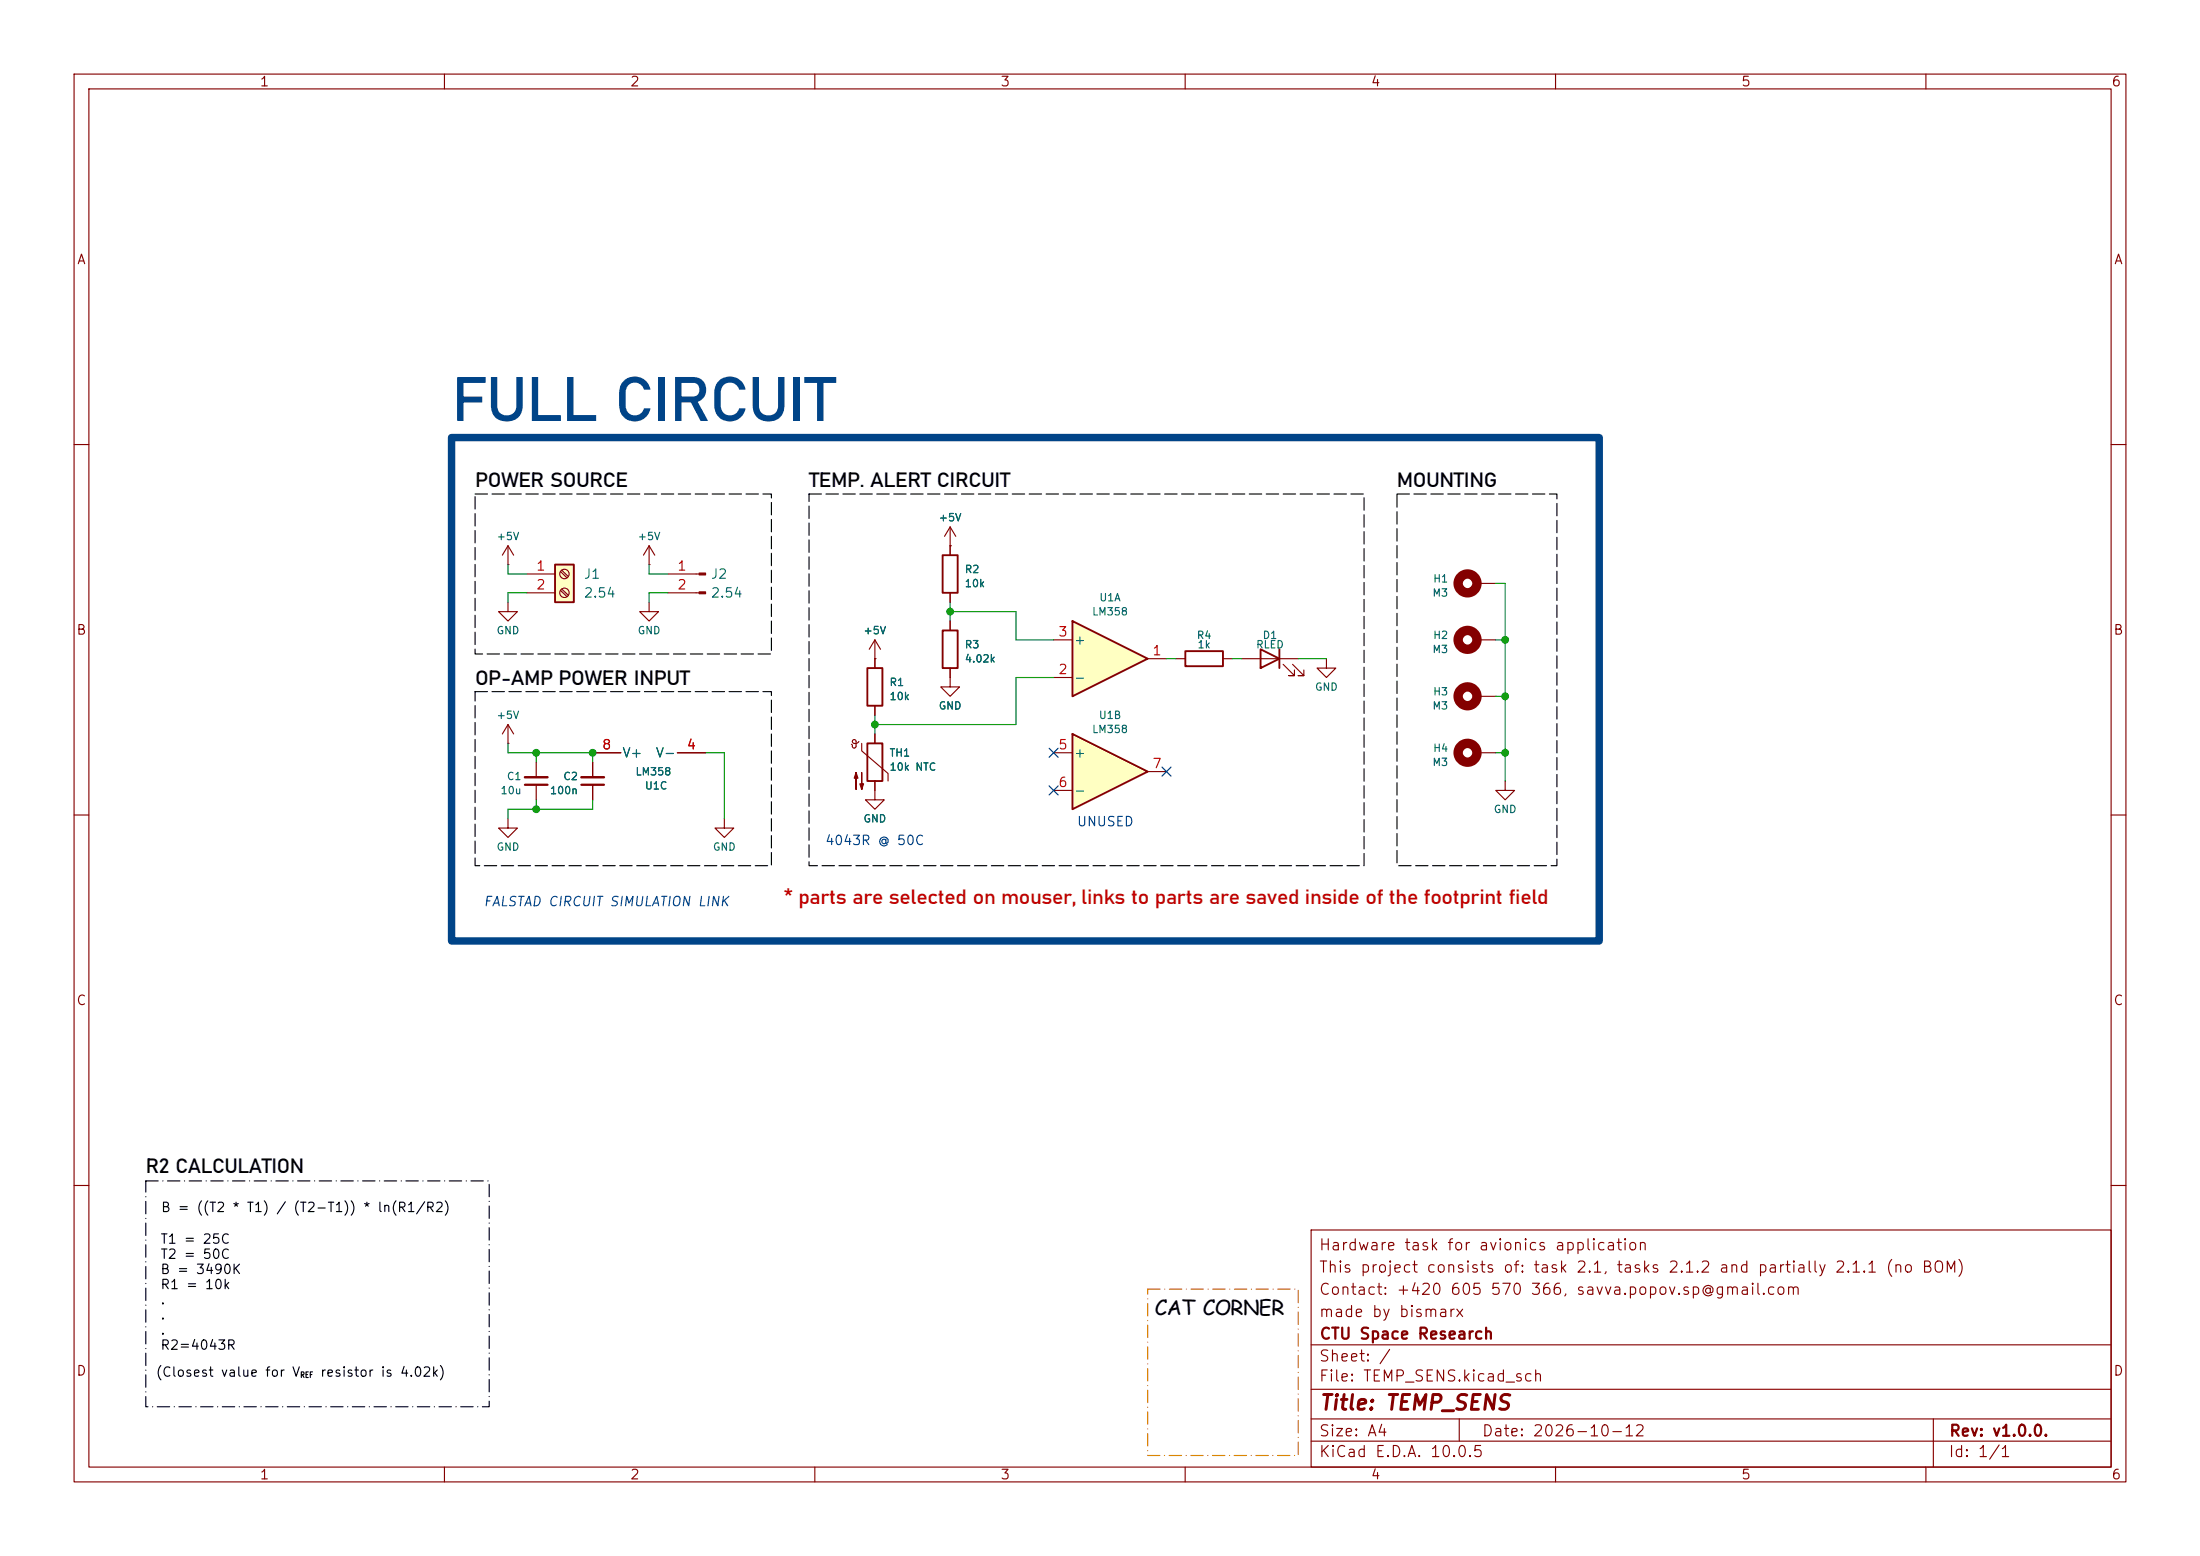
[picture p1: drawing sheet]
<svg xmlns="http://www.w3.org/2000/svg" width="297mm" height="210mm" viewBox="0 0 297 210" stroke-linecap="round" stroke-linejoin="round" font-family="sans-serif">
<g fill="none" stroke="#840000" stroke-width=".15">
<path d="M10 10h277v190h-277zM12 12h273v186h-273zM60 10v2M110 10v2M160 10v2M210 10v2M260 10v2M10 60h2M128.3 73.7v1.2M285 60h2M68.6 97.8l.7 1.3M68.6 97.8l-.8 1.3"/>
<path d="M68.6 97.8v2.5M128.3 80v1.3M10 110h2M68.6 100.3h.1M285 110h2M10 160h2M177 166h108v32h-108zM285 160h2M60 198v2M110 198v2M160 198v2M177 194.5h108"/>
<path d="M177 191.5h108M177 187.5h108M177 181.5h108M197 191.5v3M210 198v2M260 198v2M261 191.5v6.5"/>
</g>
<path d="M127.3 74.9h2v5.1h-2z" fill="none" stroke="#840000" stroke-width=".25"/>
<path d="M74.9 76.2h2.6v5.1h-2.6z" fill="#ffffc2"/>
<path d="M74.9 76.2h2.6v5.1h-2.6z" fill="none" stroke="#840000" stroke-width=".25"/>
<g fill="none" stroke="#840000" stroke-width=".15">
<path d="M71.1 77.5h3.8M75.7 77.1l.8 .9M75.7 79.7l.8 .8M75.8 77l.9 .8M75.8 79.5l.9 .8M71.1 80h3.8"/>
<circle cx="76.2" cy="77.5" r=".63"/>
<circle cx="76.2" cy="80" r=".63"/>
</g>
<path d="M144.8 99.1l10.1 5-10.1 5.1z" fill="#ffffc2"/>
<path d="M144.8 99.1l10.1 5-10.1 5.1z" fill="none" stroke="#840000" stroke-width=".25"/>
<path d="M128.3 73.7h.1M128.3 71.1l-.8 1.3M128.3 71.1l.7 1.3M128.3 71.1v2.6M97.8 110.5v1.3h1.3l-1.3 1.2-1.3-1.2h1.3M142.2 101.6h2.6M142.2 106.7h2.6M154.9 104.1h2.6" fill="none" stroke="#840000" stroke-width=".15"/>
<path d="M144.8 83.8l10.1 5.1-10.1 5.1z" fill="#ffffc2"/>
<path d="M117.1 90.2h2v5.1h-2zM127.3 85.1h2v5.1h-2zM144.8 83.8l10.1 5.1-10.1 5.1zM160 87.9h5.1v2h-5.1zM170.2 87.6l2.5 1.3-2.5 1.3zM172.7 87.6v2.6M117.1 100.3h2v5.1h-2z" fill="none" stroke="#840000" stroke-width=".25"/>
<g fill="none" stroke="#840000" stroke-width=".15">
<path d="M68.6 76.2h.1M68.6 73.7l.7 1.2M68.6 73.7l-.8 1.2M68.6 73.7v2.5M87.6 76.2h.1M87.6 73.7l.8 1.2M87.6 73.7l-.7 1.2M87.6 73.7v2.5M90.2 77.5h4.2M128.3 73.7h.1M128.3 73.7v1.2M199.4 78.7h2.5"/>
<path d="M68.6 81.3v1.3h-1.3l1.3 1.2 1.2-1.2h-1.2M87.6 81.3v1.3h-1.2l1.2 1.2 1.3-1.2h-1.3M90.2 80h4.2M118.1 88.9h.1M118.1 86.4v3.8M118.1 95.3v1.2M118.1 99.1v1.2M118.1 86.4l-.8 1.2M118.1 86.4l.8 1.2M128.3 90.2v2.5h1.2l-1.2 1.3-1.3-1.3h1.3M128.3 80v1.3M128.3 83.8v1.3"/>
<path d="M142.2 91.4h2.6M142.2 86.4h2.6M154.9 88.9h2.6M158.7 88.9h1.3M165.1 88.9h1.3M167.6 88.9h7.7M173.2 89.7l1.6 1.5h-.8h.8v-.8M174.5 89.7l1.5 1.5h-.7h.7v-.8M179.1 88.9v1.3h1.2l-1.2 1.2-1.3-1.2h1.3M199.4 86.4h2.5M199.4 94h2.5M68.6 110.5v1.3h-1.3l1.3 1.2 1.2-1.2h-1.2"/>
<path d="M72.4 102.9v2M72.4 105.9v2.1M80 101.6h3.8M80 102.9v2M80 105.9v2.1M91.4 101.6h3.8M114.9 100.5l.2 .1v.3l.2 .1M115.6 100.1v.7l-.3 .2M115.6 100.1l-.2-.3-.2 .1-.1 .2 .2 .2a.59 .59 0 0 0 .7-.2M116.3 100.3v1l3.6 3.1v1M118.1 105.4v2.6h1.3l-1.3 1.2-1.3-1.2h1.3M199.4 101.6h2.5"/>
<path d="M203.2 105.4v1.3h-1.3l1.3 1.3 1.3-1.3h-1.3"/>
</g>
<g fill="none" stroke="#840000" stroke-width="1.3">
<circle cx="198.1" cy="78.7" r="1.27"/>
<circle cx="198.1" cy="86.4" r="1.27"/>
<circle cx="198.1" cy="94" r="1.27"/>
<circle cx="198.1" cy="101.6" r="1.27"/>
</g>
<path d="M70.9 105.9h3M78.5 105.9h3" fill="none" stroke="#840000" stroke-width=".3"/>
<path d="M70.9 104.9h3M78.5 104.9h3" fill="none" stroke="#840000" stroke-width=".33"/>
<g fill="#840000" stroke="#840000" stroke-width=".15">
<path d="M94.4 77.3h.8v.3h-.8z"/>
<path d="M94.4 79.9h.8v.2h-.8z"/>
<path d="M115.6 104.3l.2 .7h-.5l.3-.7v2.3z"/>
<path d="M116.3 104.3v2.3l-.2-.8h.5l-.3 .8z"/>
</g>
<g fill="none" stroke="#009600" stroke-width=".15">
<path d="M68.6 76.2v1.3h2.5M87.6 76.2v1.3h2.6M201.9 78.7h1.3v26.7M71.1 80h-2.5v1.3M90.2 80h-2.6v1.3M118.1 96.5v2.6M128.3 82.6h8.9v3.8h5M128.3 81.3v2.5M142.2 91.4h-5v6.4h-19.1M157.5 88.9h1.2M166.4 88.9h1.2M175.3 88.9h3.8"/>
<path d="M201.9 86.4h1.3M201.9 94h1.3M68.6 100.3v1.3h11.4v1.3M72.4 101.6v1.3M72.4 108v1.2M80 108v1.2h-11.4v1.3M95.2 101.6h2.6v8.9M201.9 101.6h1.3"/>
</g>
<path d="M141.6 101l1.2 1.2M141.6 106.1l1.2 1.2M142.8 101l-1.2 1.2M142.8 106.1l-1.2 1.2M156.9 103.5l1.2 1.2M158.1 103.5l-1.2 1.2" fill="none" stroke="#000084" stroke-width=".15"/>
<path d="M154.9 174h20.4v22.4h-20.4z" fill="none" stroke="#dd8500" stroke-width=".15" stroke-dasharray="1.7 .6 0 .6"/>
<path d="M64.1 66.7h40v21.6h-40zM109.2 66.7h74.9v50.1h-74.9zM188.6 66.7h21.6v50.1h-21.6zM64.1 93.3h40v23.5h-40z" fill="none" stroke="#000" stroke-width=".15" stroke-dasharray="1.7 .6"/>
<path d="M19.7 159.4h46.3v30.5h-46.3z" fill="none" stroke="#000" stroke-width=".15" stroke-dasharray="1.7 .6 0 .6"/>
<path d="M61 59.1h154.9v67.9h-154.9z" fill="none" stroke="#048" stroke-width="1"/>
<g fill="#009600" stroke="#009600" stroke-width=".14">
<circle cx="118.1" cy="97.8" r=".46"/>
<circle cx="128.3" cy="82.6" r=".46"/>
<circle cx="72.4" cy="109.2" r=".46"/>
<circle cx="80" cy="101.6" r=".46"/>
<circle cx="72.4" cy="101.6" r=".46"/>
<circle cx="203.2" cy="101.6" r=".46"/>
<circle cx="203.2" cy="86.4" r=".46"/>
<circle cx="203.2" cy="94" r=".46"/>
</g>
<text font-size="8.4" fill="#048" x="61" y="56.8">FULL CIRCUIT</text>
<g font-size="2.8">
<text x="64.1" y="65.8">POWER SOURCE</text>
<text x="109.2" y="65.8">TEMP. ALERT CIRCUIT</text>
<text x="188.6" y="65.8">MOUNTING</text>
<text x="64.1" y="92.4">OP-AMP POWER INPUT</text>
<text x="19.7" y="158.3">R2 CALCULATION</text>
<text x="155.9" y="177.5">CAT CORNER</text>
</g>
<text font-size="2.8" fill="#c20000" x="105.8" y="122.1">* parts are selected on mouser, links to parts are saved inside of the footprint field</text>
<text font-size="2" fill="#840000" x="178" y="190.8">Title: TEMP_SENS</text>
<g font-size="1.5" fill="#840000">
<text x="178" y="172.1">This project consists of: task 2.1, tasks 2.1.2 and partially 2.1.1 (no BOM)</text>
<text x="178" y="169.1">Hardware task for avionics application</text>
<text x="178" y="178.1">made by bismarx</text>
<text x="178" y="175.1">Contact: +420 605 570 366, savva.popov.sp@gmail.com</text>
<text x="178" y="184.1">Sheet: /</text>
<text x="178" y="181.1">CTU Space Research</text>
<text x="178" y="186.8">File: TEMP_SENS.kicad_sch</text>
<text x="178" y="197">KiCad E.D.A. 10.0.5</text>
<text x="178" y="194.2">Size: A4</text>
<text x="200" y="194.2">Date: 2026-10-12</text>
<text x="263" y="197">Id: 1/1</text>
<text x="263" y="194.2">Rev: v1.0.0.</text>
</g>
<g font-size="1.3" fill="#840000">
<text x="35" y="12">1</text>
<text x="85" y="12">2</text>
<text x="135" y="12">3</text>
<text x="185" y="12">4</text>
<text x="235" y="12">5</text>
<text x="285" y="12">6</text>
<text x="10.3" y="36">A</text>
<text x="285.3" y="36">A</text>
<text x="10.2" y="86">B</text>
<text x="285.2" y="86">B</text>
<text x="10.2" y="136">C</text>
<text x="285.2" y="136">C</text>
<text x="10.2" y="186">D</text>
<text x="285.2" y="186">D</text>
<text x="35" y="200">1</text>
<text x="85" y="200">2</text>
<text x="135" y="200">3</text>
<text x="185" y="200">4</text>
<text x="235" y="200">5</text>
<text x="285" y="200">6</text>
</g>
<g font-size="1.3" fill="#a90000">
<text x="72.3" y="77.3">1</text>
<text x="91.3" y="77.3">1</text>
<text x="72.3" y="79.9">2</text>
<text x="91.3" y="79.9">2</text>
<text x="142.8" y="86.2">3</text>
<text x="155.5" y="88.8">1</text>
<text x="142.8" y="91.3">2</text>
<text x="81.2" y="101.5">8</text>
<text x="92.6" y="101.5">4</text>
<text x="142.8" y="101.5">5</text>
<text x="142.8" y="106.5">6</text>
<text x="155.5" y="104">7</text>
</g>
<g font-size="1.3" fill="#006464">
<text x="78.7" y="78.4">J1</text>
<text x="78.7" y="81">2.54</text>
<text x="95.9" y="78.4">J2</text>
<text x="95.9" y="81">2.54</text>
<text x="144.9" y="87.3">+</text>
<text x="144.9" y="92.4">-</text>
<text x="83.9" y="102.6">V+</text>
<text x="88.4" y="102.6">V-</text>
<text x="144.9" y="102.6">+</text>
<text x="144.9" y="107.6">-</text>
</g>
<g font-size="1.3" fill="#0000c2">
<text x="145.3" y="111.8">UNUSED</text>
<text x="111.3" y="114.4">4043R @ 50C</text>
</g>
<text font-size="1.3" fill="#00f" x="65.2" y="122.6">FALSTAD CIRCUIT SIMULATION LINK</text>
<g font-size="1.3">
<text x="21.6" y="163.9">B = ((T2 * T1) / (T2-T1)) * ln(R1/R2)</text>
<text x="21.6" y="168.2">T1 = 25C</text>
<text x="21.6" y="170.2">T2 = 50C</text>
<text x="21.6" y="172.3">B = 3490K</text>
<text x="21.6" y="174.3">R1 = 10k</text>
<text x="21.6" y="176.4">.</text>
<text x="21.6" y="178.4">.</text>
<text x="21.6" y="180.5">.</text>
<text x="21.6" y="182.5">R2=4043R</text>
<text x="20.9" y="186.1">(Closest value for V</text>
<text x="43.1" y="186.1">resistor is 4.02k)</text>
</g>
<g font-size="1" fill="#006464">
<text x="126.6" y="70.6">+5V</text>
<text x="67" y="73.1">+5V</text>
<text x="86" y="73.1">+5V</text>
<text x="130.2" y="77.6">R2</text>
<text x="130.2" y="79.5">10k</text>
<text x="147.4" y="83.3">LM358</text>
<text x="148.3" y="81.4">U1A</text>
<text x="193.3" y="80.8">M3</text>
<text x="193.4" y="78.9">H1</text>
<text x="67" y="85.8">GND</text>
<text x="86" y="85.8">GND</text>
<text x="116.5" y="85.8">+5V</text>
<text x="130.2" y="87.8">R3</text>
<text x="130.2" y="89.7">4.02k</text>
<text x="161.5" y="86.5">R4</text>
<text x="161.6" y="87.8">1k</text>
<text x="169.5" y="87.8">RLED</text>
<text x="170.4" y="86.5">D1</text>
<text x="193.3" y="88.4">M3</text>
<text x="193.4" y="86.5">H2</text>
<text x="120" y="92.8">R1</text>
<text x="120" y="94.7">10k</text>
<text x="177.4" y="93.5">GND</text>
<text x="193.4" y="94.1">H3</text>
<text x="67" y="97.3">+5V</text>
<text x="126.6" y="96">GND</text>
<text x="147.4" y="99.2">LM358</text>
<text x="148.3" y="97.3">U1B</text>
<text x="193.3" y="96">M3</text>
<text x="193.4" y="101.7">H4</text>
<text x="67.5" y="107.4">10u</text>
<text x="68.3" y="105.5">C1</text>
<text x="74.2" y="107.4">100n</text>
<text x="76" y="105.5">C2</text>
<text x="85.7" y="104.9">LM358</text>
<text x="87" y="106.8">U1C</text>
<text x="120" y="102.4">TH1</text>
<text x="120" y="104.3">10k NTC</text>
<text x="193.3" y="103.6">M3</text>
<text x="116.5" y="111.2">GND</text>
<text x="201.6" y="110">GND</text>
<text x="67" y="115.1">GND</text>
<text x="96.2" y="115.1">GND</text>
</g>
<text font-size=".8" x="40.5" y="186.1">REF</text>
</svg>
